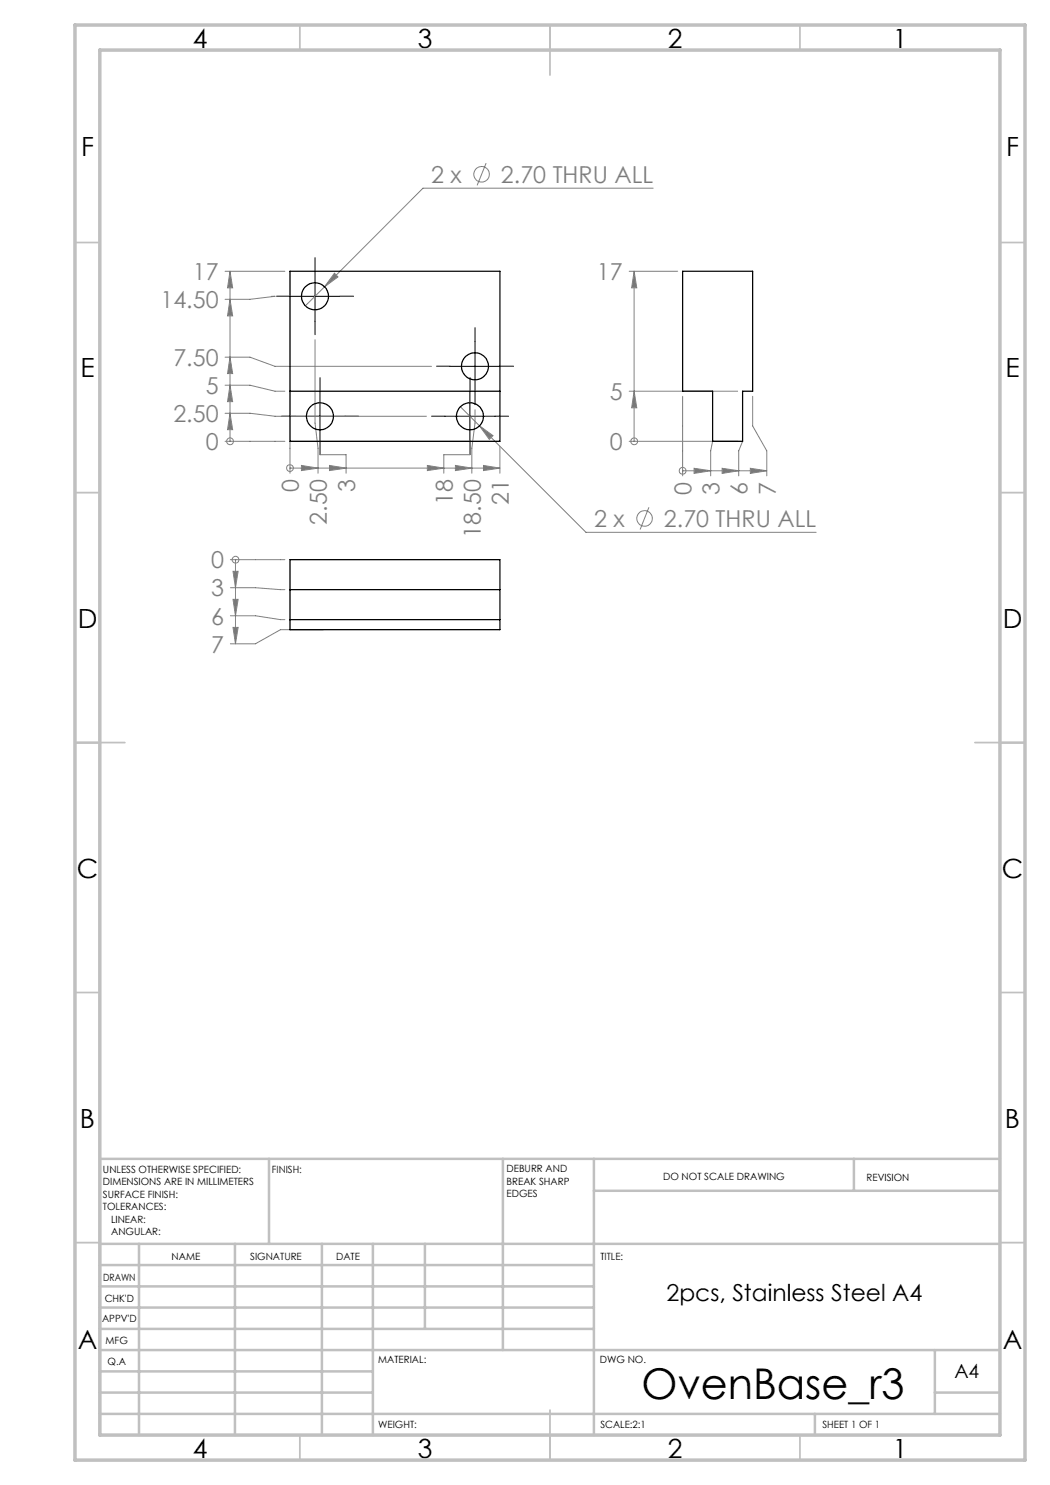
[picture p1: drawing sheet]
<svg xmlns="http://www.w3.org/2000/svg" width="210mm" height="297mm" viewBox="0 0 210 297" stroke-linecap="round" stroke-linejoin="round" font-family="sans-serif">
<g fill="none" stroke="#808080" stroke-width=".2">
<path d="M97.2 32.6l-1.8 4.5M130.6 37.6h-46l-19.7 19.8M45 54.3h12M46 59.9l.5 3.3h-1zM46 54.3l.5 3.3h-1zM46 54.3v34M54.3 59.3h.7l-5 .6h-5M64.9 57.4l-3.8 3.8M66.9 54.6l.7 .8-2.7 2zM125.8 54.3h9.7M126.8 54.3v34M126.8 54.3l.6 3.3h-1.1z"/>
<path d="M45 77h5l5 1.2h2M45 71.4h5l5 1.9h31.3M46 77l.5 3.3h-1zM46 71.4l.5 3.3h-1zM63 67.9v16.7l.6 5v5M125.8 78.2h21.7M126.8 78.2l.6 3.4h-1.1zM136.5 79.3v15.9M150.5 79.3v5.9l2.9 5v5M45 88.3h12M45 82.7h5l5 .6h30.3M46 82.7l.5 3.2h-1z"/>
<path d="M46 88.3h.1M58 93.6h.1M58 88.3v6.3M58 93.6h42M60.3 93.1l3.3 .5-3.3 .5zM64 90.9h5.2v3.7M65.9 93.1l3.3 .5-3.3 .5zM85.5 93.1l3.3 .5-3.3 .5zM91.1 93.1l3.3 .5-3.3 .5zM92.1 81.3l25.1 25.2h46M94 90.9h-5.2v3.7M95 81.9v2.7l-.6 5v5"/>
<path d="M95.9 85.2l2.7 1.9-.7 .8zM96.7 93.1l3.3 .5-3.3 .5zM100 89.2v5.4M125.8 88.3h21.7M126.8 88.3h.1M136.5 94.2h.1M136.5 94.2h16.9M138.8 93.7l3.3 .5-3.3 .5zM142.5 88.3l-.4 1.9v5M144.4 93.7l3.3 .5-3.3 .5zM148.5 88.3l-.8 1.9v5M150.1 93.7l3.3 .5-3.3 .5z"/>
<path d="M46.1 111.9h10.9M46.1 117.5h5l5.9 .4M46.6 114.3h1l-.5 3.2zM46.6 119.9h1l-.5 3.3zM47.1 111.9h.1M47.1 111.9v16.9M129.8 101.5l-1.8 4.4M46.1 123.2h5l5 .7h.9M46.6 125.5h1l-.5 3.3zM64.7 125.9h-8.6l-5 2.9h-5"/>
<circle cx="96.3" cy="34.9" r="1.56"/>
<circle cx="46" cy="88.3" r=".69"/>
<circle cx="58" cy="93.6" r=".68"/>
<circle cx="126.8" cy="88.3" r=".69"/>
<circle cx="136.5" cy="94.2" r=".68"/>
<circle cx="47.1" cy="112" r=".67"/>
<circle cx="128.9" cy="103.7" r="1.56"/>
</g>
<g fill="none" stroke="#000" stroke-width=".2" stroke-dasharray="15.2 1.3 1.3 1.3">
<path d="M58 59.2h-2.7M63 54.2v-2.7M68 59.2h2.7M63 64.2v2.7M64 78.2v-2.7M90 73.2h-2.7M94 78.2v-2.7M95 68.2v-2.7M95 78.2v2.7M100 73.2h2.7M59 83.2h-2.7M64 88.2v2.7"/>
<path d="M69 83.2h2.7M89 83.2h-2.7M94 88.2v2.7M99 83.2h2.7"/>
</g>
<path d="M58 59.3h10M63 54.3v10M64 78.2v10.1M90 73.3h10M94 78.2v10.1M95 68.3v9.9M59 83.3h10M89 83.3h10" fill="none" stroke="#000" stroke-width=".2"/>
<g fill="none" stroke="#c0c0c0" stroke-width=".35">
<path d="M60 5v5M110 5v10M160 5v5M15 48.5h5M200 48.5h5M15 98.5h5M200 98.5h5M15 148.5h10M195 148.5h10M15 198.5h5M200 198.5h5M15 248.5h5"/>
<path d="M200 248.5h5M60 287v5M110 282v10M160 287v5"/>
</g>
<g fill="none" stroke="#c0c0c0" stroke-width=".5">
<path d="M53.8 231.8v17M100.6 231.8v38.2M118.8 231.8v55.2M118.8 238.2h81.2M170.8 231.8v6.4M200 231.8h-180v55.2M20 248.8h180M20 257.3h98.8M20 253h98.8M27.8 248.8v38.2M47 248.8v38.2M64.4 248.8v38.2"/>
<path d="M74.6 248.8v38.2M85 248.8v17M20 265.8h98.8M20 261.5h98.8M20 278.5h54.6M20 274.3h54.6M20 270h180M187 278.5h13M187 270v12.8M20 282.8h180M163 282.8v4.2"/>
</g>
<path d="M15 5h190v287h-190zM20 10h180v277h-180z" fill="none" stroke="#c0c0c0" stroke-width=".7"/>
<g fill="#808080">
<path d="M46 82.7l.5 3.2h-1zM46 77l.5 3.3h-1zM46 71.4l.5 3.3h-1zM46 59.9l.5 3.3h-1zM46 54.3l.5 3.3h-1zM46.6 114.3h1l-.5 3.2zM46.6 119.9h1l-.5 3.3zM46.6 125.5h1l-.5 3.3zM126.8 78.2l.6 3.4h-1.1zM126.8 54.3l.6 3.3h-1.1z"/>
<path d="M60.3 93.1l3.3 .5-3.3 .5zM65.9 93.1l3.3 .5-3.3 .5zM85.5 93.1l3.3 .5-3.3 .5zM91.1 93.1l3.3 .5-3.3 .5zM96.7 93.1l3.3 .5-3.3 .5zM138.8 93.7l3.3 .5-3.3 .5zM144.4 93.7l3.3 .5-3.3 .5zM150.1 93.7l3.3 .5-3.3 .5z"/>
<path d="M66.9 54.6l-2 2.8 2.7-2zM95.9 85.2l2 2.7 .7-.8z"/>
</g>
<g fill="none" stroke="#000" stroke-width=".25">
<path d="M58 54.3h42v34h-42zM136.5 54.3h14v23.9h-2v10.1h-6v-10.1h-6zM58 78.2h42M58 111.9h42v14h-42zM58 117.9h42M58 123.9h42"/>
<circle cx="63" cy="59.2" r="2.69"/>
<circle cx="95" cy="73.2" r="2.69"/>
<circle cx="64" cy="83.3" r="2.7"/>
<circle cx="94" cy="83.3" r="2.7"/>
</g>
<text font-size="8.5" x="128.3" y="279.7">OvenBase_r3</text>
<g font-size="5.3">
<text x="38.5" y="9.5">4</text>
<text x="83.5" y="9.5">3</text>
<text x="133.6" y="9.5">2</text>
<text x="178.6" y="9.5">1</text>
<text x="16.2" y="31.2">F</text>
<text x="201.2" y="31.2">F</text>
<text x="16.1" y="75.5">E</text>
<text x="201.1" y="75.5">E</text>
<text x="15.5" y="125.5">D</text>
<text x="200.5" y="125.5">D</text>
<text x="15.4" y="175.5">C</text>
<text x="200.4" y="175.5">C</text>
<text x="16" y="225.5">B</text>
<text x="201" y="225.5">B</text>
<text x="15.5" y="269.7">A</text>
<text x="200.5" y="269.7">A</text>
<text x="38.5" y="291.5">4</text>
<text x="83.5" y="291.5">3</text>
<text x="133.6" y="291.5">2</text>
<text x="178.6" y="291.5">1</text>
</g>
<g font-size="4.7" fill="#808080">
<text x="86.2" y="36.6">2 x</text>
<text x="100.2" y="36.6">2.70 THRU ALL</text>
<text x="38.6" y="56">17</text>
<text x="119.4" y="56">17</text>
<text x="32.1" y="61.6">14.50</text>
<text x="34.7" y="73.2">7.50</text>
<text x="41.1" y="78.8">5</text>
<text x="122" y="80">5</text>
<text x="34.7" y="84.4">2.50</text>
<text x="41.1" y="90">0</text>
<text x="122" y="90">0</text>
<text x="59.8" y="98.5" transform="rotate(-90 59.8 98.5)">0</text>
<text x="71" y="98.5" transform="rotate(-90 71 98.5)">3</text>
<text x="90.6" y="101.1" transform="rotate(-90 90.6 101.1)">18</text>
<text x="101.8" y="101.1" transform="rotate(-90 101.8 101.1)">21</text>
<text x="138.3" y="99" transform="rotate(-90 138.3 99)">0</text>
<text x="143.9" y="99" transform="rotate(-90 143.9 99)">3</text>
<text x="149.5" y="99" transform="rotate(-90 149.5 99)">6</text>
<text x="155.1" y="99" transform="rotate(-90 155.1 99)">7</text>
<text x="65.4" y="105" transform="rotate(-90 65.4 105)">2.50</text>
<text x="96.2" y="107.5" transform="rotate(-90 96.2 107.5)">18.50</text>
<text x="118.8" y="105.4">2 x</text>
<text x="132.8" y="105.4">2.70 THRU ALL</text>
<text x="42.2" y="113.7">0</text>
<text x="42.2" y="119.3">3</text>
<text x="42.2" y="124.9">6</text>
<text x="42.2" y="130.5">7</text>
</g>
<text font-size="4.7" x="133.3" y="260.2">2pcs, Stainless Steel A4</text>
<text font-size="3.9" x="190.9" y="275.5">A4</text>
<g font-size="2">
<text x="20.6" y="234.6">UNLESS OTHERWISE SPECIFIED:</text>
<text x="20.6" y="237.1">DIMENSIONS ARE IN MILLIMETERS</text>
<text x="20.6" y="239.6">SURFACE FINISH:</text>
<text x="54.4" y="234.6">FINISH:</text>
<text x="101.3" y="234.5">DEBURR AND</text>
<text x="101.3" y="237">BREAK SHARP</text>
<text x="101.3" y="239.5">EDGES</text>
<text x="132.6" y="236">DO NOT SCALE DRAWING</text>
<text x="173.3" y="236.2">REVISION</text>
<text x="20.6" y="242.1">TOLERANCES:</text>
<text x="22.2" y="244.6">LINEAR:</text>
<text x="22.2" y="247.1">ANGULAR:</text>
<text x="34.3" y="252">NAME</text>
<text x="50" y="251.9">SIGNATURE</text>
<text x="67.2" y="251.9">DATE</text>
<text x="120.1" y="251.9">TITLE:</text>
<text x="20.6" y="256.1">DRAWN</text>
<text x="20.9" y="260.3">CHK'D</text>
<text x="20.4" y="264.4">APPV'D</text>
<text x="21.1" y="268.8">MFG</text>
<text x="21.5" y="273">Q.A</text>
<text x="75.6" y="272.5">MATERIAL:</text>
<text x="120" y="272.5">DWG NO.</text>
<text x="75.6" y="285.5">WEIGHT:</text>
<text x="120.1" y="285.6">SCALE:2:1</text>
<text x="164.5" y="285.6">SHEET 1 OF 1</text>
</g>
</svg>
